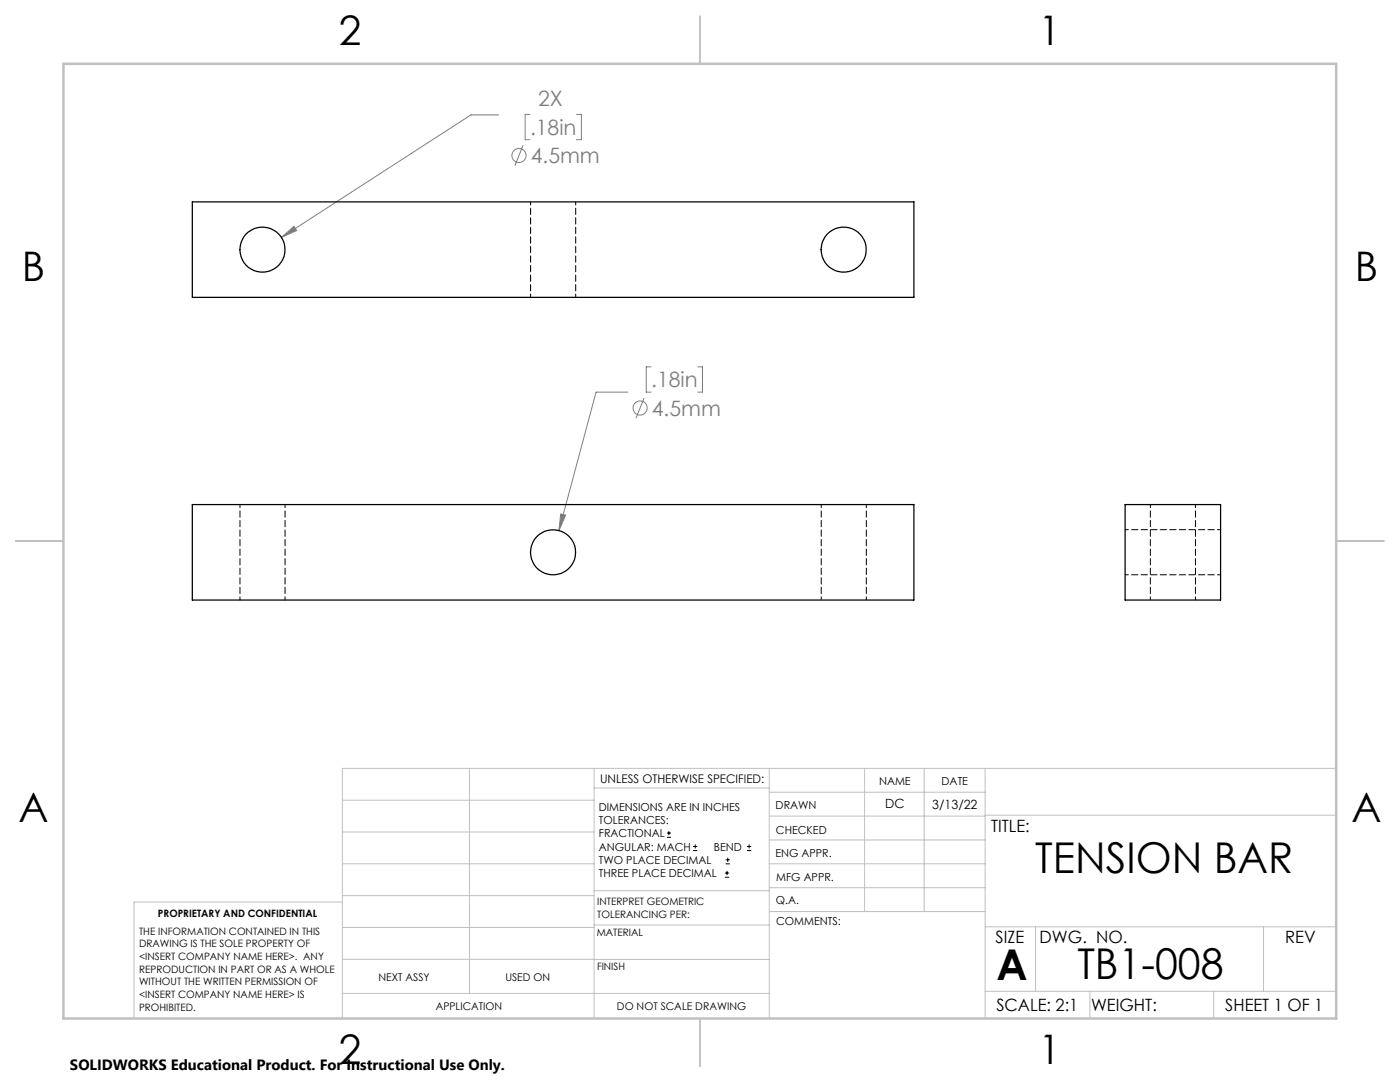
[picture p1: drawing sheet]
<svg xmlns="http://www.w3.org/2000/svg" width="279mm" height="216mm" viewBox="0 0 279 216" stroke-linecap="round" stroke-linejoin="round" font-family="sans-serif">
<g fill="none" stroke="#808080" stroke-width=".2">
<path d="M99.5 22.9h-5.5l-37.8 24.5M104.4 29l-1.6 4.1M105.8 22.8h-1v5.1h1M115 22.8h1v5.1h-1M56.2 47.4l2.5-2.2 .5 .8zM125.3 78.2h-6.3l-7.5 27.7M128.6 79.4l-1.7 4M129.9 73.2h-.9v5h.9M139.2 73.2h1v5h-1M111.9 102.6l1 .2-1.4 3.1z"/>
<circle cx="103.6" cy="31" r="1.41"/>
<circle cx="127.7" cy="81.4" r="1.41"/>
</g>
<g fill="none" stroke="#000" stroke-width=".2">
<path d="M133.1 167.1h.8M133.1 166.2h.8M133.5 165.8v.9M138.3 169.7h.8M138.3 168.9h.8M138.7 168.5v.8M144.7 175h.8M144.7 174.2h.8M144.8 172.4h.9M144.8 171.6h.9M145.1 173.8v.8M145.2 171.1v.9"/>
<path d="M149.1 169.7h.8M149.1 168.9h.8M149.5 168.5v.8"/>
</g>
<g fill="none" stroke="#c0c0c0" stroke-width=".2">
<path d="M68.3 159.7h50.3M93.7 153.3v44.9M118.6 153.3v49.9M118.6 157.2h34.9M153.5 153.3v49.9M153.5 158.1h43.1M172.5 153.3v28.6M184.4 153.3v28.6M196.6 153.3v49.9M266.7 153.3h-198.4v49.9M68.3 178.7h50.3M68.3 172.4h50.3"/>
<path d="M68.3 166h50.3M68.3 180h-41.6v23.2M118.6 177.7h35M153.5 167.6h43.1M153.5 162.8h43.1M153.5 172.4h43.1M153.5 177.1h43.1M196.6 162.7h70.1M68.3 198.2h85.2M68.3 191.4l85.2 .1M68.3 185.1h50.3M118.6 184.6h35"/>
<path d="M153.6 181.9h43M196.6 197.8h70.1M196.6 184.9h70.1M206.7 184.9v12.9M217.5 197.8v5.4M242.2 197.8v5.4M252.2 184.9v12.9"/>
</g>
<path d="M139.7 3.2v9.5M3.1 107.9h9.6M266.7 107.9h9.5M139.7 203.2v9.6" fill="none" stroke="#c0c0c0" stroke-width=".25"/>
<path d="M12.7 12.7h254v190.5h-254z" fill="none" stroke="#c0c0c0" stroke-width=".5"/>
<path d="M111.9 102.6l-.4 3.3 1.4-3.1zM56.2 47.4l3-1.4-.5-.8z" fill="#808080"/>
<g fill="none" stroke="#000" stroke-width=".25">
<path d="M38.4 40.3h144v19h-144zM38.4 100.7h144v19h-144zM224.5 100.7h19.1v19h-19.1z"/>
<circle cx="52.4" cy="49.8" r="4.5"/>
<circle cx="168.4" cy="49.8" r="4.5"/>
<circle cx="110.4" cy="110.2" r="4.5"/>
</g>
<path d="M105.9 40.3v19M114.9 59.3v-19M47.9 100.7v19M56.9 119.7v-19M163.9 100.7v19M172.9 119.7v-19M224.6 114.7h19M229.6 100.7v19M238.6 119.7v-19M243.6 105.7h-19" fill="none" stroke="#000" stroke-width=".2" stroke-dasharray="1.3 .6" stroke-dashoffset=".6"/>
<g font-size="8.5">
<text x="206.6" y="174.2">TENSION BAR</text>
<text x="198.9" y="195.5">A</text>
<text x="215" y="195.4">TB1-008</text>
</g>
<g font-size="8.1">
<text x="67.6" y="8.9">2</text>
<text x="207.3" y="8.9">1</text>
<text x="4.4" y="56.2">B</text>
<text x="270.4" y="56.2">B</text>
<text x="3.7" y="164.1">A</text>
<text x="269.7" y="164.1">A</text>
<text x="67.6" y="212.4">2</text>
<text x="207.3" y="212.4">1</text>
</g>
<g font-size="4.2" fill="#808080">
<text x="107.4" y="21.2">2X</text>
<text x="105.8" y="26.9">.18in</text>
<text x="105.9" y="32.6">4.5mm</text>
<text x="130" y="77.3">.18in</text>
<text x="130.1" y="83">4.5mm</text>
</g>
<g font-size="3.4">
<text x="197.8" y="166">TITLE:</text>
<text x="198.7" y="188.1">SIZE</text>
<text x="207.5" y="188.1">DWG. NO.</text>
<text x="256.5" y="188.2">REV</text>
<text x="198.8" y="201.7">SCALE: 2:1</text>
<text x="217.7" y="201.8">WEIGHT:</text>
<text x="244.5" y="201.7">SHEET 1 OF 1</text>
</g>
<text font-size="3" x="14" y="213.5">SOLIDWORKS Educational Product. For Instructional Use Only.</text>
<g font-size="2.5">
<text x="176.6" y="161.3">DC</text>
<text x="186.1" y="161.4">3/13/22</text>
</g>
<text font-size="2.4" x="119.8" y="156.2">UNLESS OTHERWISE SPECIFIED:</text>
<g font-size="2.2">
<text x="119.5" y="161.8">DIMENSIONS ARE IN INCHES</text>
<text x="154.8" y="161.4">DRAWN</text>
<text x="175.4" y="156.6">NAME</text>
<text x="187.9" y="156.7">DATE</text>
<text x="119.5" y="164.4">TOLERANCES:</text>
<text x="119.5" y="167.1">FRACTIONAL</text>
<text x="154.9" y="166.3">CHECKED</text>
<text x="119.5" y="169.7">ANGULAR: MACH</text>
<text x="119.5" y="172.4">TWO PLACE DECIMAL</text>
<text x="142.5" y="169.7">BEND</text>
<text x="154.8" y="171">ENG APPR.</text>
<text x="119.5" y="175">THREE PLACE DECIMAL</text>
<text x="154.9" y="175.7">MFG APPR.</text>
<text x="154.9" y="180.4">Q.A.</text>
<text x="154.9" y="184.6">COMMENTS:</text>
</g>
<g font-size="2.1">
<text x="75.5" y="195.7">NEXT ASSY</text>
<text x="100.9" y="195.7">USED ON</text>
<text x="86.9" y="201.5">APPLICATION</text>
<text x="123.1" y="201.6">DO NOT SCALE DRAWING</text>
</g>
<g font-size="2">
<text x="31.5" y="182.9">PROPRIETARY AND CONFIDENTIAL</text>
<text x="119.2" y="180.6">INTERPRET GEOMETRIC</text>
<text x="119.2" y="183.1">TOLERANCING PER:</text>
<text x="27.8" y="186.5">THE INFORMATION CONTAINED IN THIS</text>
<text x="27.8" y="189">DRAWING IS THE SOLE PROPERTY OF</text>
<text x="27.8" y="191.6">&lt;INSERT COMPANY NAME HERE&gt;. ANY</text>
<text x="119.1" y="186.7">MATERIAL</text>
<text x="27.8" y="194.1">REPRODUCTION IN PART OR AS A WHOLE</text>
<text x="27.8" y="196.6">WITHOUT THE WRITTEN PERMISSION OF</text>
<text x="119.1" y="193.5">FINISH</text>
<text x="27.8" y="199.1">&lt;INSERT COMPANY NAME HERE&gt; IS</text>
<text x="27.8" y="201.7">PROHIBITED.</text>
</g>
</svg>
